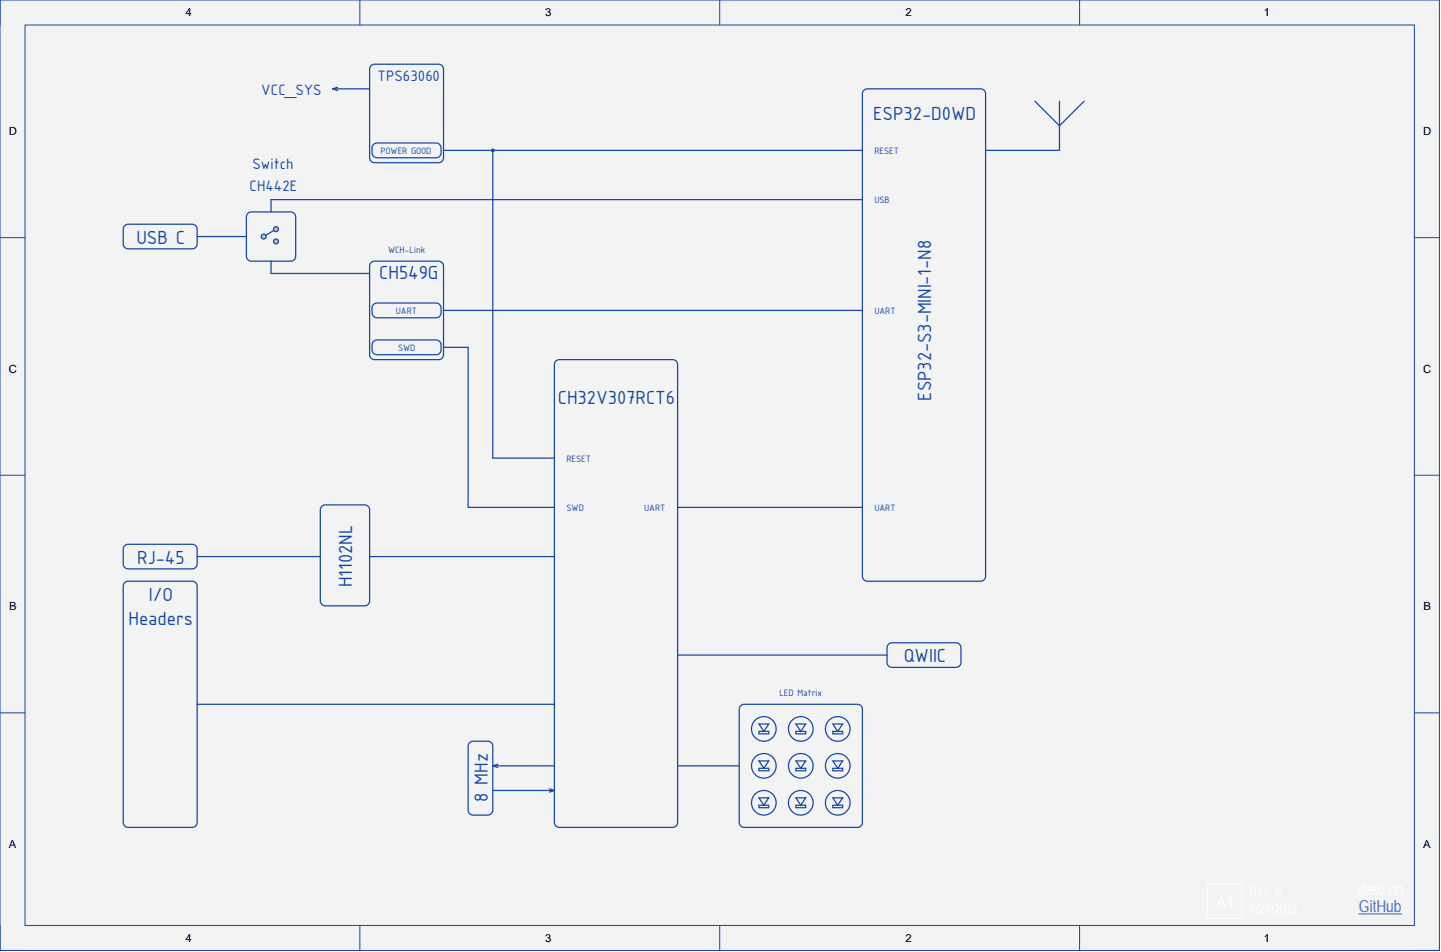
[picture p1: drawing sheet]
<svg xmlns="http://www.w3.org/2000/svg" width="292mm" height="193mm" viewBox="0 0 292 193" stroke-linecap="round" stroke-linejoin="round" font-family="sans-serif">
<path d="M0 0h291.8v192.7h-291.8z" fill-rule="evenodd" fill="#f3f3f3"/>
<path d="M0 0h291.8v192.7h-291.8z" fill="none" stroke="#1548a1" stroke-width=".2"/>
<path d="M5.1 5.1h281.6v182.5h-281.6z" fill-rule="evenodd" fill="#f3f3f3"/>
<g fill="none" stroke="#1548a1" stroke-width=".2">
<path d="M0 0v5.1M5.1 5.1h281.6v182.5h-281.6zM72.9 0v5.1M145.9 0v5.1M218.8 0v5.1M0 48.2h5.1M286.7 48.2h5.1M0 96.3h5.1M286.7 96.3h5.1M0 144.5h5.1M286.7 144.5h5.1M0 187.6v5.1h5.1"/>
<path d="M72.9 187.6v5.1M145.9 187.6v5.1M218.8 187.6v5.1M286.7 192.7h5.1"/>
</g>
<path d="M275.5 185.2h8.5" fill="none" stroke="#3c78d8" stroke-width=".25"/>
<path d="M244.7 179.2h7v7h-7z" fill="none" stroke="#fff" stroke-width=".2"/>
<g fill="none" stroke="#1548a1" stroke-width=".25">
<path d="M75.2 13.3l.7-.3h13a.99 .99 0 0 1 1 1v18a.99 .99 0 0 1-1 1h-13a.99 .99 0 0 1-1-1v-18zM175.1 18.3l.7-.3h23a.99 .99 0 0 1 1 1v97.8a.99 .99 0 0 1-1 1h-23a.99 .99 0 0 1-1-1v-97.8zM75.7 29.3l.7-.3h12a1 1 0 0 1 1 1v1a1 1 0 0 1-1 1h-12a1 1 0 0 1-1-1v-1zM89.9 30.5h84.9M99.9 30.5v62.4h12.5M25.3 45.7l.7-.2h13a1 1 0 0 1 1 .9v3a1 1 0 0 1-1 1h-13a.99 .99 0 0 1-1-1v-3zM54.9 52.9v2.5h20M75.2 53.2l.7-.3h13a.99 .99 0 0 1 1 1v18a.99 .99 0 0 1-1 1h-13a.99 .99 0 0 1-1-1v-18zM75.7 61.7l.7-.3h12a1 1 0 0 1 1 1v1a1 1 0 0 1-1 1h-12a1 1 0 0 1-1-1v-1zM75.7 69.2l.7-.3h12a1 1 0 0 1 1 1v1a1 1 0 0 1-1 1h-12a1 1 0 0 1-1-1v-1zM89.9 70.4h5v32.4h17.5M89.9 62.9h84.9"/>
<path d="M112.7 73.2l.7-.3h23a1 1 0 0 1 1 1v92.8a1 1 0 0 1-1 1h-23a1 1 0 0 1-1-1v-92.8zM25.3 110.6l.7-.3h13a1 1 0 0 1 1 1v3a1 1 0 0 1-1 1h-13a1 1 0 0 1-1-1v-3zM25.3 118.1l.7-.3h13a1 1 0 0 1 1 1v47.9a1 1 0 0 1-1 1h-13a1 1 0 0 1-1-1v-47.9zM40 112.8h24.9M65.2 102.6l.7-.3h8a1 1 0 0 1 1 1v18.5a1 1 0 0 1-1 1h-8a1 1 0 0 1-1-1v-18.5zM74.9 112.8h37.5M137.4 132.8h42.4M180.1 130.6l.7-.3h13a1 1 0 0 1 1 1v3a1 1 0 0 1-1 1h-13a1 1 0 0 1-1-1v-3zM40 142.8h72.4M137.4 155.2h12.4M150.1 143.1l.7-.3h23a1 1 0 0 1 1 1v22.9a.99 .99 0 0 1-1 1h-23a.99 .99 0 0 1-1-1v-22.9zM153.8 146.8h2l-1 1.5z"/>
<path d="M153.8 148.3h2v.5h-2zM153.8 154.2h2l-1 1.5zM153.8 155.7h2v.5h-2zM161.3 146.8h2l-1 1.5zM161.3 148.3h2v.5h-2zM161.3 154.2h2l-1 1.5zM161.3 155.7h2v.5h-2zM168.8 146.8h2l-1 1.5zM168.8 148.3h2v.5h-2zM168.8 154.2h2l-1 1.5zM168.8 155.7h2v.5h-2zM153.8 161.7h2l-1 1.5z"/>
<path d="M153.8 163.2h2v.5h-2zM161.3 161.7h2l-1 1.5zM161.3 163.2h2v.5h-2zM168.8 161.7h2l-1 1.5zM168.8 163.2h2v.5h-2z"/>
<circle cx="154.8" cy="147.8" r="2.5"/>
<circle cx="154.8" cy="155.2" r="2.5"/>
<circle cx="162.3" cy="147.8" r="2.5"/>
<circle cx="162.3" cy="155.2" r="2.5"/>
<circle cx="169.8" cy="147.8" r="2.5"/>
<circle cx="169.8" cy="155.2" r="2.5"/>
<circle cx="154.8" cy="162.7" r="2.5"/>
<circle cx="162.3" cy="162.7" r="2.5"/>
<circle cx="169.8" cy="162.7" r="2.5"/>
</g>
<circle cx="99.9" cy="30.5" r=".25" fill="#1548a1"/>
<g fill="none" stroke="#1548a1" stroke-width=".25">
<path d="M67.4 18h7.5M67.4 18l1 .3M68.4 17.7l-1 .3M209.8 20.5l5 5 5-5M214.8 20.5v10h-15M40 47.9h9.9M50.2 43.3l.7-.3h8a1 1 0 0 1 1 1v7.9a1 1 0 0 1-1 1h-8a1 1 0 0 1-1-1v-7.9zM55.9 46.4l-2.5 1.5M174.8 40.5h-119.9v2.5M137.4 102.8h37.4"/>
<circle cx="99.9" cy="30.5" r=".25"/>
</g>
<circle cx="53.4" cy="47.9" r=".5" fill="#c0c0c0"/>
<circle cx="53.4" cy="47.9" r=".5" fill="none" stroke="#1548a1" stroke-width=".25"/>
<circle cx="55.9" cy="46.5" r=".5" fill="#c0c0c0"/>
<circle cx="55.9" cy="46.5" r=".5" fill="none" stroke="#1548a1" stroke-width=".25"/>
<circle cx="55.9" cy="48.9" r=".5" fill="#c0c0c0"/>
<g fill="none" stroke="#1548a1" stroke-width=".25">
<path d="M95.2 150.5l.7-.3h3a1 1 0 0 1 1 1v13a1 1 0 0 1-1 1h-3a1 1 0 0 1-1-1v-13zM99.9 155.2h12.5M99.9 155.2l1 .4M100.9 154.9l-1 .3M111.4 159.9l1 .3M99.9 160.2h12.5M112.4 160.2l-1 .4"/>
<circle cx="55.9" cy="48.9" r=".5"/>
</g>
<g font-size="4.2" fill="#1548a1">
<text x="188.8" y="81.2" transform="rotate(-90 188.8 81.2)">ESP32-S3-MINI-1-N8</text>
<text x="71.4" y="119" transform="rotate(-90 71.4 119)">H1102NL</text>
<text x="98.9" y="162.5" transform="rotate(-90 98.9 162.5)">8 MHz</text>
</g>
<g font-size="4.1" fill="#1548a1">
<text x="177" y="24.4">ESP32-D0WD</text>
<text x="27.7" y="49.4">USB C</text>
<text x="76.9" y="56.6">CH549G</text>
<text x="113.1" y="81.9">CH32V307RCT6</text>
<text x="27.8" y="114.2">RJ-45</text>
<text x="30.2" y="121.8">I/O</text>
<text x="26" y="126.8">Headers</text>
<text x="183.2" y="134.3">QWIIC</text>
</g>
<text font-size="3.4" fill="#3c78d8" x="275.5" y="184.9">GitHub</text>
<g font-size="3.3" fill="#1548a1">
<text x="76.5" y="16.4">TPS63060</text>
<text x="52.9" y="19.2">VCC_SYS</text>
<text x="51.2" y="34.3">Switch</text>
<text x="50.6" y="38.8">CH442E</text>
</g>
<g font-size="2.3">
<text x="37.6" y="3.3">4</text>
<text x="110.5" y="3.3">3</text>
<text x="183.5" y="3.3">2</text>
<text x="256.2" y="3.3">1</text>
<text x="1.8" y="27.4">D</text>
<text x="288.5" y="27.4">D</text>
<text x="1.8" y="75.5">C</text>
<text x="288.5" y="75.5">C</text>
<text x="1.9" y="123.7">B</text>
<text x="288.6" y="123.7">B</text>
<text x="1.8" y="171.9">A</text>
<text x="288.5" y="171.9">A</text>
<text x="37.6" y="190.9">4</text>
<text x="110.5" y="190.9">3</text>
<text x="183.5" y="190.9">2</text>
<text x="256.2" y="190.9">1</text>
</g>
<g font-size="2" fill="#1548a1">
<text x="77.1" y="31.2">POWER GOOD</text>
<text x="177.3" y="31.2">RESET</text>
<text x="177.3" y="41.2">USB</text>
<text x="78.7" y="51.2">WCH-Link</text>
<text x="80.3" y="63.6">UART</text>
<text x="177.3" y="63.6">UART</text>
<text x="80.7" y="71.1">SWD</text>
<text x="114.9" y="93.6">RESET</text>
<text x="114.9" y="103.6">SWD</text>
<text x="130.6" y="103.6">UART</text>
<text x="177.3" y="103.6">UART</text>
<text x="158" y="141">LED Matrix</text>
</g>
</svg>
